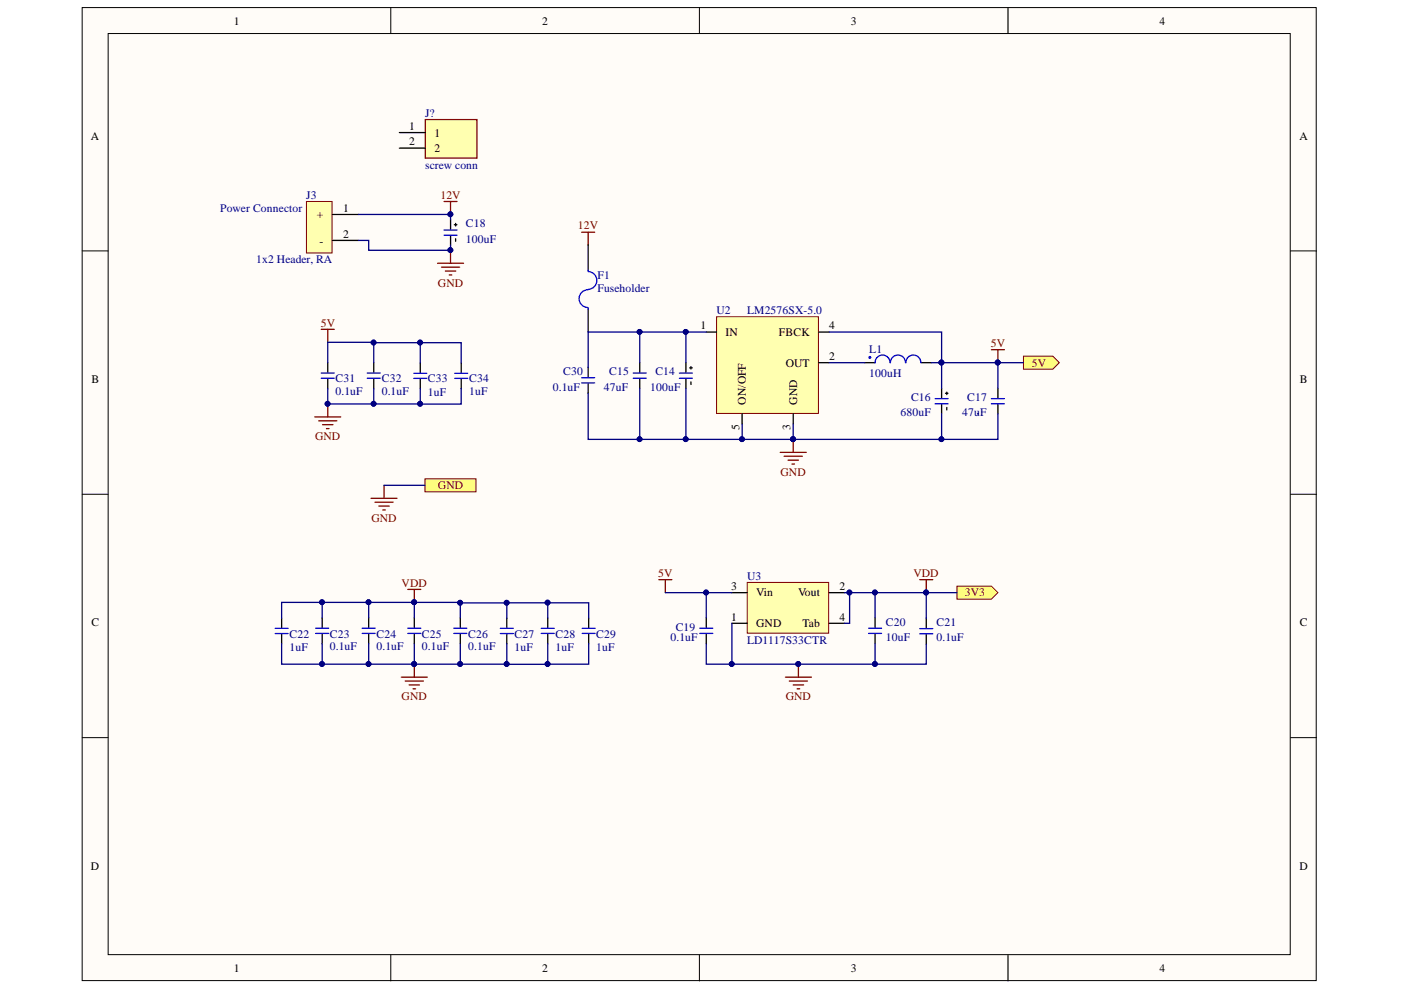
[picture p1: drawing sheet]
<svg xmlns="http://www.w3.org/2000/svg" width="297mm" height="210mm" viewBox="0 0 297 210" stroke-linecap="round" stroke-linejoin="round" font-family="sans-serif">
<g fill="#fffcf8" stroke="#000" stroke-width=".21">
<path d="M17.4 1.6h261.7v206.3h-261.7z"/>
<path d="M22.9 7.1h250.7v195.3h-250.7z"/>
</g>
<path d="M82.9 1.6v5.5M148.3 1.6v5.5M213.7 1.6v5.5M17.4 53.2h5.5M273.6 53.2h5.5M17.4 104.8h5.5M273.6 104.8h5.5M17.4 156.4h5.5M273.6 156.4h5.5M82.9 202.5v5.5M148.3 202.5v5.5M213.7 202.5v5.5" fill="none" stroke="#000" stroke-width=".21"/>
<path d="M151.9 67.2h21.6v20.5h-21.6z" fill="#ffffb0" stroke="#800000" stroke-width=".21"/>
<g fill="none" stroke="#000" stroke-width=".28">
<path d="M135.6 76.9v2.1M145.4 76.9v2.1M146.2 78h.6M146.5 77.7v.5M149.7 70.4h2.2M173.6 70.4h2.2M173.6 76.9h2.2M183.4 76.9h2.1M195.3 76.9h2.2M135.6 80.3v2M145.4 80.3v2M146.5 81v.5"/>
<path d="M157.3 87.7v2.2M168.2 87.7v2.2M199.6 82.3v2.1M199.6 85.7v2M200.5 83.4h.5M200.7 83.1v.6M200.7 86.4v.5M211.6 82.3v2.1M211.6 85.7v2"/>
</g>
<path d="M210.2 74.1h2.7M211.6 74.1v2.8M165.4 95.9h5.5M166.2 96.7h3.9M167.1 97.6h2.2M167.9 98.4h.6M168.2 93.2v2.7" fill="none" stroke="#800000" stroke-width=".28"/>
<g fill="#000080" stroke="#000080" stroke-width=".21">
<circle cx="168.1" cy="93.1" r=".51"/>
<circle cx="211.5" cy="76.9" r=".51"/>
</g>
<g fill="none" stroke="#00f" stroke-width=".28">
<path d="M134.3 79.1h2.7M144 79.1h2.8M188.7 76.9a1.58 1.58 0 0 0-1.6-1.6 1.58 1.58 0 0 0-1.6 1.6M192 76.9a1.6 1.6 0 0 0-1.6-1.6 1.6 1.6 0 0 0-1.6 1.6M195.2 76.9a1.58 1.58 0 0 0-1.6-1.6 1.58 1.58 0 0 0-1.5 1.6M134.3 80.2h2.7M144 80.2h2.8M198.3 84.5h2.7M198.3 85.6h2.7M210.2 84.5h2.7M210.2 85.6h2.7"/>
<circle cx="184.4" cy="75.8" r=".18"/>
</g>
<path d="M217 75.5h6.2l1.4 1.4-1.4 1.4h-6.2z" fill-rule="evenodd" fill="#ffff80" stroke="#800000" stroke-width=".21"/>
<path d="M158.4 123.5h17.3v10.7h-17.3z" fill="#ffffb0" stroke="#800000" stroke-width=".21"/>
<path d="M149.7 131v2.1M149.7 134.4v2.1M155.2 132.2h3.2M155.2 125.7h3.2M175.8 132.2h3.2M175.8 125.7h3.2M185.5 131v2.1M185.5 134.4v2.1M196.4 131.1v2M196.4 134.5v2.1" fill="none" stroke="#000" stroke-width=".28"/>
<path d="M139.7 122.9h2.7M141.1 122.9v2.8M166.5 143.6h5.5M167.3 144.4h3.9M168.2 145.2h2.2M169 146h.6M169.3 140.8v2.8" fill="none" stroke="#800000" stroke-width=".28"/>
<path d="M148.4 134.3h2.7M148.4 133.2h2.7M184.2 134.3h2.7M184.2 133.2h2.7M195 134.4h2.8M195 133.3h2.8" fill="none" stroke="#00f" stroke-width=".28"/>
<circle cx="169.2" cy="140.8" r=".51" fill="#000080" stroke="#000080" stroke-width=".21"/>
<path d="M202.9 124.3h7.3l1.4 1.4-1.4 1.3h-7.3z" fill-rule="evenodd" fill="#ffff80" stroke="#800000" stroke-width=".21"/>
<g fill="none" stroke="#000" stroke-width=".28">
<path d="M59.7 131.1v2.1M59.7 134.3v2.2M68.3 131v2.1M68.3 134.4v2.1M78.2 131v2.1M78.2 134.4v2.1M87.8 131v2.1M87.8 134.4v2.1M97.6 131v2.1M97.6 134.4v2.1M107.5 131.1v2.1M107.5 134.3v2.2"/>
<path d="M116.1 131.1v2.1M116.1 134.3v2.2M124.8 131.1v2.1M124.8 134.3v2.2"/>
</g>
<g fill="none" stroke="#00f" stroke-width=".28">
<path d="M58.3 133.2h2.8M58.3 134.3h2.8M66.9 134.3h2.8M66.9 133.2h2.8M76.8 134.3h2.7M76.8 133.2h2.7M86.5 134.3h2.7M86.5 133.2h2.7M96.2 134.3h2.8M96.2 133.2h2.8M106.1 133.2h2.7M106.1 134.3h2.7"/>
<path d="M114.8 133.2h2.7M114.8 134.3h2.7M123.4 133.2h2.8M123.4 134.3h2.8"/>
</g>
<path d="M86.5 125h2.7M87.8 125v2.7M195 122.9h2.8M196.4 122.9v2.8M85.1 143.6h5.5M85.9 144.4h3.9M86.7 145.2h2.2M87.6 146h.5M87.8 140.8v2.8" fill="none" stroke="#800000" stroke-width=".28"/>
<g fill="#000080" stroke="#000080" stroke-width=".21">
<circle cx="196.3" cy="125.6" r=".51"/>
<circle cx="87.8" cy="127.7" r=".51"/>
<circle cx="87.8" cy="140.8" r=".51"/>
</g>
<path d="M65 42.7h5.4v10.9h-5.4z" fill="#ffffb0" stroke="#800000" stroke-width=".21"/>
<g fill="none" stroke="#000" stroke-width=".28">
<path d="M70.5 45.5h5.5M70.5 51h5.5M95.5 46.6v2M95.5 49.9v2.1M96.3 47.6h.6M96.6 47.4v.5M96.6 50.6v.6M69.5 76.9v2.1M79.2 76.9v2.1M89.1 77v2.2M97.8 77v2.2M124.7 77.9v2.1"/>
<path d="M69.5 80.3v2.1M79.2 80.3v2.1M89.1 80.3v2.1M97.8 80.2v2.2M124.7 81.3v2.1"/>
</g>
<path d="M94.1 48.8h2.8M94.1 49.9h2.8M68.1 79.1h2.8M77.9 79.1h2.7M87.7 79.2h2.8M96.4 79.2h2.8M68.1 80.2h2.8M77.9 80.2h2.7M87.7 80.2h2.8M96.4 80.2h2.8M123.3 81.2h2.8M123.3 80.1h2.8" fill="none" stroke="#00f" stroke-width=".28"/>
<g fill="none" stroke="#800000" stroke-width=".28">
<path d="M92.8 55.8h5.5M93.6 56.6h3.9M94.1 42.7h2.8M94.4 57.5h2.2M95.3 58.3h.5M95.5 42.7v2.8M95.5 53.1v2.7M123.3 49.2h2.8M124.7 49.2v2.8M68.1 69.8h2.8M69.5 69.8v2.8M66.7 88.4h5.5"/>
<path d="M67.6 89.2h3.8M68.4 90.1h2.2M69.2 90.9h.6M69.5 85.6v2.8M78.7 105.7h5.5M79.5 106.5h3.8M80.3 107.3h2.2M81.1 108.1h.6M81.4 102.9v2.8"/>
</g>
<g fill="#000080" stroke="#000080" stroke-width=".21">
<circle cx="95.5" cy="53" r=".51"/>
<circle cx="95.5" cy="45.4" r=".51"/>
<circle cx="69.4" cy="85.6" r=".51"/>
</g>
<path d="M90.1 101.5h10.8v2.8h-10.8z" fill-rule="evenodd" fill="#ffff80" stroke="#800000" stroke-width=".21"/>
<path d="M124.7 51.9v5.5M124.7 65.5v4.9" fill="none" stroke="#000" stroke-width=".28"/>
<path d="M124.7 57.3v.3M124.8 57.6a1.88 1.88 0 0 1 1.7 1.9 1.88 1.88 0 0 1-1.8 1.8M124.7 61.4a1.89 1.89 0 0 0-1.9 1.9 1.89 1.89 0 0 0 1.8 1.9M124.7 65.3v.3" fill="none" stroke="#00f" stroke-width=".28"/>
<path d="M90.2 25.4h10.9v8.1h-10.9z" fill="#ffffb0" stroke="#800000" stroke-width=".28"/>
<path d="M84.7 28.1h5.5M84.7 31.4h5.5" fill="none" stroke="#000" stroke-width=".28"/>
<g fill="none" stroke="#000080" stroke-width=".28">
<path d="M76 45.5h19.5v1.1M76 51h2.2v2.1h17.3v-1.1M69.5 76.9v-4.3h9.7v4.3M79.2 72.7h18.6v4.3M89.1 72.7v4.3M135.6 70.4h-10.9v7.5M145.4 70.4h-9.8v6.5M149.7 70.4h-4.3v6.5M175.8 76.9h7.6M175.8 70.4h23.8v6.5h12v5.4M197.5 76.9h2.1v5.4M211.6 76.9h5.4"/>
<path d="M69.5 82.4v3.2h19.6M79.2 82.4v3.2M97.8 82.4v3.3h-8.7v-3.3M124.7 83.4v9.8h10.9M135.6 82.3v10.9h9.8M145.4 82.3v10.9h11.9M157.3 89.9v3.3h10.9v-3.3M199.6 87.7v5.5h-31.4M207.2 87.7h.1M211.6 87.7v5.5h-12M81.4 102.9h8.7M59.7 136.5v4.3h47.8"/>
<path d="M68.3 127.7v3.3M68.3 136.5v4.3M78.2 127.7v3.3M78.2 136.5v4.3M87.8 127.7v3.3M87.8 136.5v4.3M97.6 131v-3.3h-37.9v3.4M97.6 127.8h27.2v3.3M97.6 136.5v4.3M107.5 136.5v4.3h17.3v-4.3M107.5 127.8v3.3M116.1 127.8v3.3"/>
<path d="M116.1 136.5v4.3M141.1 125.7h14.1M149.7 125.7v5.3M155.2 132.2v8.6h-5.5v-4.3M179 125.7h1.1v6.5h-1.1M180.1 125.7h5.4v5.3M185.5 125.7h10.9v5.4M185.5 136.5v4.3h-30.3M196.4 136.6v4.2h-10.9M196.4 125.7h6.5"/>
</g>
<g fill="#000080" stroke="#000080" stroke-width=".21">
<circle cx="157.3" cy="93.1" r=".51"/>
<circle cx="168.1" cy="93.1" r=".51"/>
<circle cx="199.6" cy="76.9" r=".51"/>
<circle cx="145.4" cy="70.4" r=".51"/>
<circle cx="145.4" cy="93.1" r=".51"/>
<circle cx="135.6" cy="70.4" r=".51"/>
<circle cx="135.6" cy="93.1" r=".51"/>
<circle cx="211.5" cy="76.9" r=".51"/>
<circle cx="199.6" cy="93.1" r=".51"/>
<circle cx="149.7" cy="125.6" r=".51"/>
<circle cx="155.1" cy="140.8" r=".51"/>
<circle cx="180.1" cy="125.6" r=".51"/>
<circle cx="185.5" cy="125.6" r=".51"/>
<circle cx="196.3" cy="125.6" r=".51"/>
<circle cx="185.5" cy="140.8" r=".51"/>
<circle cx="169.2" cy="140.8" r=".51"/>
<circle cx="68.3" cy="140.8" r=".51"/>
<circle cx="78.1" cy="140.8" r=".51"/>
<circle cx="87.8" cy="140.8" r=".51"/>
<circle cx="97.6" cy="140.8" r=".51"/>
<circle cx="107.4" cy="140.8" r=".51"/>
<circle cx="116.1" cy="140.8" r=".51"/>
<circle cx="68.3" cy="127.7" r=".51"/>
<circle cx="78.1" cy="127.7" r=".51"/>
<circle cx="87.8" cy="127.7" r=".51"/>
<circle cx="116.1" cy="127.8" r=".51"/>
<circle cx="107.4" cy="127.8" r=".51"/>
<circle cx="97.6" cy="127.8" r=".51"/>
<circle cx="95.5" cy="45.4" r=".51"/>
<circle cx="79.2" cy="85.6" r=".51"/>
<circle cx="89.1" cy="72.6" r=".51"/>
<circle cx="69.4" cy="85.6" r=".51"/>
<circle cx="89.1" cy="85.6" r=".51"/>
<circle cx="79.2" cy="72.6" r=".51"/>
<circle cx="95.5" cy="53" r=".51"/>
</g>
<g font-size="2.5">
<text x="49.6" y="5.2">1</text>
<text x="114.9" y="5.2">2</text>
<text x="180.4" y="5.2">3</text>
<text x="245.8" y="5.2">4</text>
<text x="19.3" y="29.6">A</text>
<text x="86.8" y="27.5">1</text>
<text x="92.1" y="29">1</text>
<text x="275.5" y="29.6">A</text>
<text x="86.8" y="30.8">2</text>
<text x="92.1" y="32.3">2</text>
<text x="67.1" y="46.3">+</text>
<text x="72.7" y="44.9">1</text>
<text x="67.7" y="51.9">-</text>
<text x="72.7" y="50.4">2</text>
<text x="148.5" y="69.9">1</text>
<text x="153.8" y="71.2">IN</text>
<text x="165.2" y="71.2">FBCK</text>
<text x="175.8" y="69.9">4</text>
<text x="166.6" y="77.7">OUT</text>
<text x="175.8" y="76.4">2</text>
<text x="19.4" y="81.2">B</text>
<text x="275.6" y="81.2">B</text>
<text x="158.1" y="85.8" transform="rotate(-90 158.1 85.8)">ON/OFF</text>
<text x="169" y="85.8" transform="rotate(-90 169 85.8)">GND</text>
<text x="156.8" y="91.2" transform="rotate(-90 156.8 91.2)">5</text>
<text x="167.6" y="91.2" transform="rotate(-90 167.6 91.2)">3</text>
<text x="155" y="125.1">3</text>
<text x="178" y="125.1">2</text>
<text x="155" y="131.6">1</text>
<text x="160.3" y="126.5">Vin</text>
<text x="169.2" y="126.5">Vout</text>
<text x="178" y="131.6">4</text>
<text x="19.4" y="132.8">C</text>
<text x="160.3" y="133">GND</text>
<text x="170.1" y="133">Tab</text>
<text x="275.6" y="132.8">C</text>
<text x="19.3" y="184.4">D</text>
<text x="275.5" y="184.4">D</text>
<text x="49.6" y="206">1</text>
<text x="114.9" y="206">2</text>
<text x="180.4" y="206">3</text>
<text x="245.8" y="206">4</text>
</g>
<g font-size="2.5" fill="#000080">
<text x="90.1" y="24.8">J?</text>
<text x="90.1" y="35.8">screw conn</text>
<text x="46.7" y="44.9">Power Connector</text>
<text x="64.9" y="42.2">J3</text>
<text x="98.8" y="48.2">C18</text>
<text x="98.8" y="51.4">100uF</text>
<text x="54.3" y="55.8">1x2 Header, RA</text>
<text x="126.7" y="59.2">F1</text>
<text x="126.7" y="62">Fuseholder</text>
<text x="151.9" y="66.6">U2</text>
<text x="158.4" y="66.6">LM2576SX-5.0</text>
<text x="184.3" y="74.8">L1</text>
<text x="71.1" y="81">C31</text>
<text x="71.1" y="83.8">0.1uF</text>
<text x="80.9" y="81">C32</text>
<text x="80.9" y="83.8">0.1uF</text>
<text x="90.7" y="81.1">C33</text>
<text x="90.7" y="83.9">1uF</text>
<text x="99.5" y="81.1">C34</text>
<text x="99.5" y="83.8">1uF</text>
<text x="117.2" y="82.9">0.1uF</text>
<text x="119.4" y="79.6">C30</text>
<text x="128" y="82.9">47uF</text>
<text x="129.1" y="79.6">C15</text>
<text x="137.8" y="82.9">100uF</text>
<text x="138.9" y="79.6">C14</text>
<text x="184.3" y="79.9">100uH</text>
<text x="191" y="88.3">680uF</text>
<text x="193.2" y="85.1">C16</text>
<text x="204" y="88.3">47uF</text>
<text x="205.1" y="85.1">C17</text>
<text x="158.4" y="122.9">U3</text>
<text x="61.4" y="135.2">C22</text>
<text x="61.4" y="138">1uF</text>
<text x="69.9" y="135.2">C23</text>
<text x="69.9" y="137.9">0.1uF</text>
<text x="79.8" y="135.2">C24</text>
<text x="79.8" y="137.9">0.1uF</text>
<text x="89.5" y="135.2">C25</text>
<text x="89.5" y="137.9">0.1uF</text>
<text x="99.3" y="135.2">C26</text>
<text x="99.3" y="137.9">0.1uF</text>
<text x="109.1" y="135.2">C27</text>
<text x="109.1" y="138">1uF</text>
<text x="117.8" y="135.2">C28</text>
<text x="117.8" y="138">1uF</text>
<text x="126.4" y="135.2">C29</text>
<text x="126.4" y="138">1uF</text>
<text x="142.2" y="135.9">0.1uF</text>
<text x="143.3" y="133.8">C19</text>
<text x="158.4" y="136.5">LD1117S33CTR</text>
<text x="187.8" y="132.7">C20</text>
<text x="187.8" y="135.9">10uF</text>
<text x="198.6" y="132.7">C21</text>
<text x="198.6" y="135.9">0.1uF</text>
</g>
<g font-size="2.5" fill="#800000">
<text x="93.4" y="42.2">12V</text>
<text x="122.5" y="48.7">12V</text>
<text x="92.9" y="60.8">GND</text>
<text x="68" y="69.3">5V</text>
<text x="210.1" y="73.6">5V</text>
<text x="218.8" y="77.7">5V</text>
<text x="66.8" y="93.3">GND</text>
<text x="165.5" y="100.9">GND</text>
<text x="92.9" y="103.7">GND</text>
<text x="78.7" y="110.6">GND</text>
<text x="85.2" y="124.4">VDD</text>
<text x="139.5" y="122.3">5V</text>
<text x="193.7" y="122.3">VDD</text>
<text x="204.6" y="126.5">3V3</text>
<text x="85.2" y="148.5">GND</text>
<text x="166.6" y="148.5">GND</text>
</g>
</svg>
